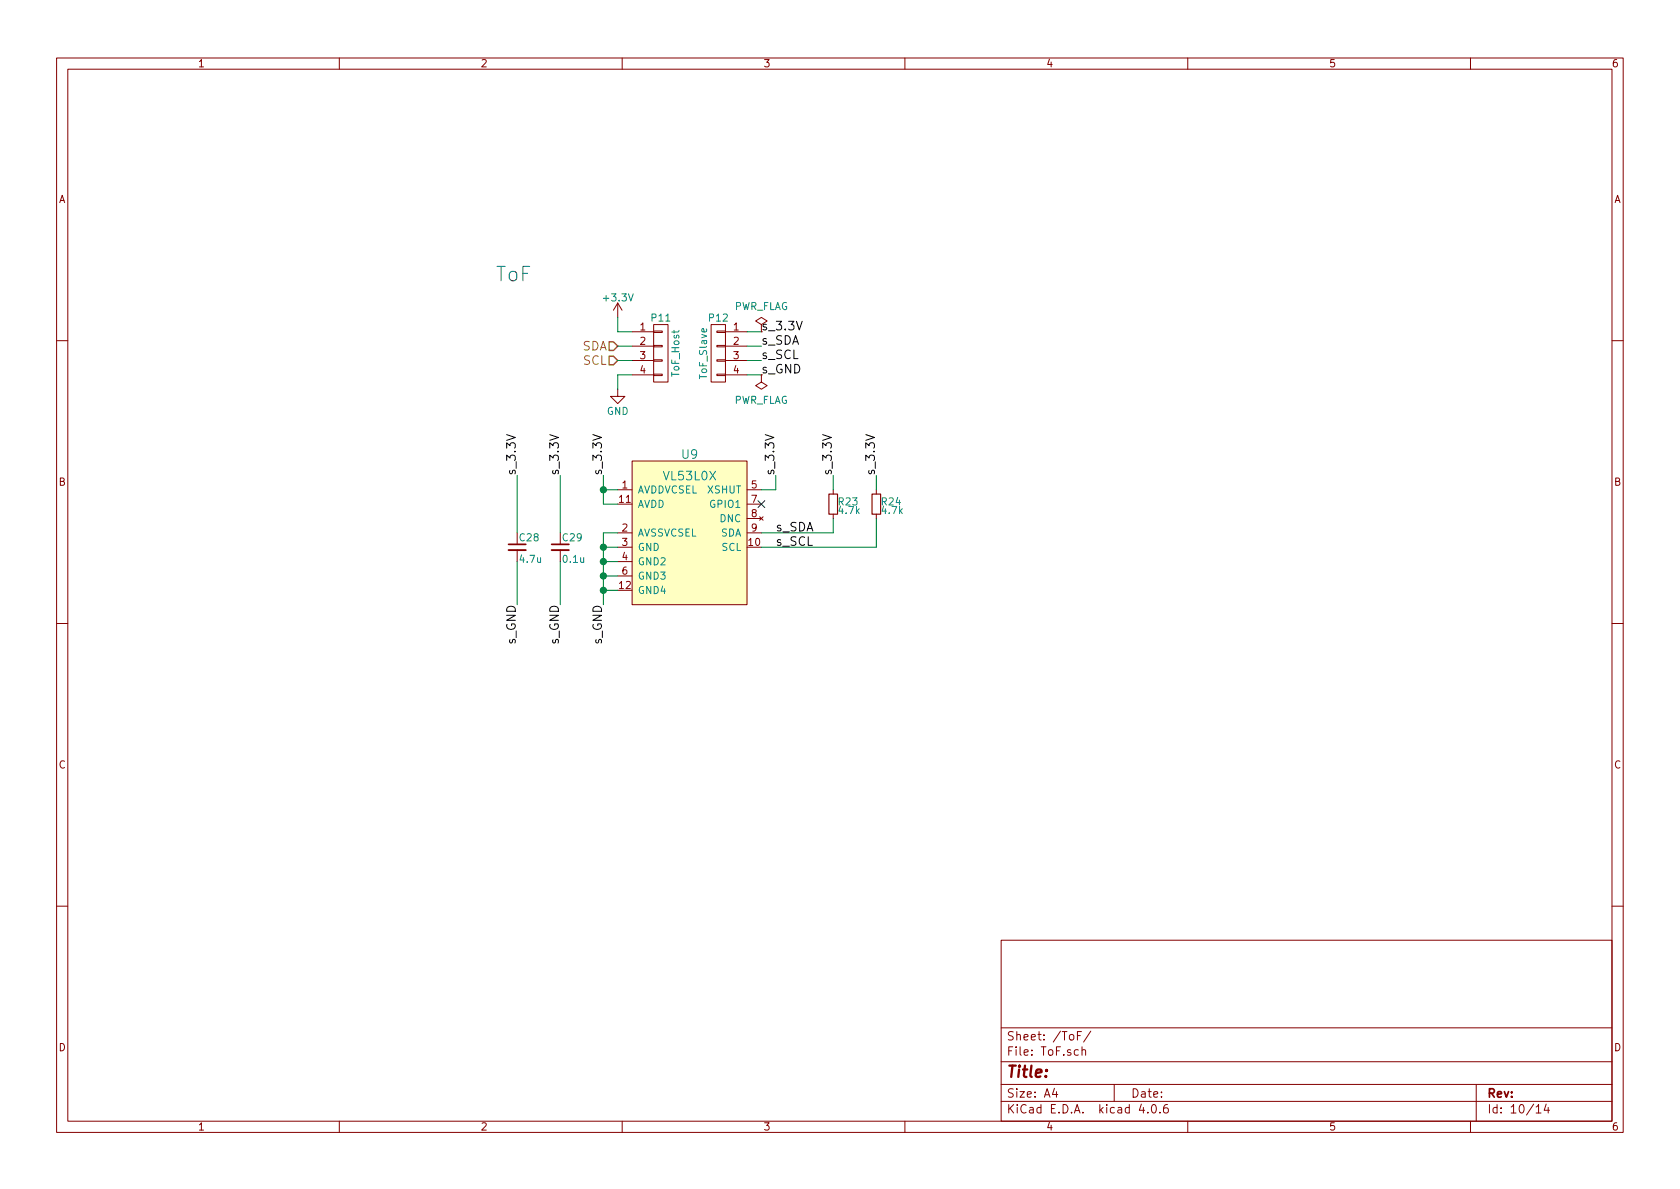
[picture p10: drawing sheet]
EESchema Schematic File Version 2
LIBS:power
LIBS:device
LIBS:transistors
LIBS:conn
LIBS:linear
LIBS:regul
LIBS:74xx
LIBS:cmos4000
LIBS:adc-dac
LIBS:memory
LIBS:xilinx
LIBS:microcontrollers
LIBS:dsp
LIBS:microchip
LIBS:analog_switches
LIBS:motorola
LIBS:texas
LIBS:intel
LIBS:audio
LIBS:interface
LIBS:digital-audio
LIBS:philips
LIBS:display
LIBS:cypress
LIBS:siliconi
LIBS:opto
LIBS:atmel
LIBS:contrib
LIBS:valves
LIBS:KERISE
LIBS:74xgxx
LIBS:ac-dc
LIBS:actel
LIBS:allegro
LIBS:Altera
LIBS:analog_devices
LIBS:battery_management
LIBS:bbd
LIBS:bosch
LIBS:brooktre
LIBS:cmos_ieee
LIBS:dc-dc
LIBS:diode
LIBS:elec-unifil
LIBS:ESD_Protection
LIBS:ftdi
LIBS:gennum
LIBS:graphic
LIBS:hc11
LIBS:ir
LIBS:Lattice
LIBS:leds
LIBS:logo
LIBS:maxim
LIBS:mechanical
LIBS:microchip_dspic33dsc
LIBS:microchip_pic10mcu
LIBS:microchip_pic12mcu
LIBS:microchip_pic16mcu
LIBS:microchip_pic18mcu
LIBS:microchip_pic24mcu
LIBS:microchip_pic32mcu
LIBS:modules
LIBS:motor_drivers
LIBS:motors
LIBS:msp430
LIBS:nordicsemi
LIBS:nxp
LIBS:nxp_armmcu
LIBS:onsemi
LIBS:Oscillators
LIBS:Power_Management
LIBS:powerint
LIBS:pspice
LIBS:references
LIBS:relays
LIBS:rfcom
LIBS:sensors
LIBS:silabs
LIBS:stm8
LIBS:stm32
LIBS:supertex
LIBS:switches
LIBS:transf
LIBS:triac_thyristor
LIBS:ttl_ieee
LIBS:video
LIBS:wiznet
LIBS:Worldsemi
LIBS:Xicor
LIBS:zetex
LIBS:Zilog
LIBS:KERISE-cache
EELAYER 25 0
EELAYER END
$Descr A4 11693 8268
encoding utf-8
Sheet 10 14
Title ""
Date ""
Rev ""
Comp ""
Comment1 ""
Comment2 ""
Comment3 ""
Comment4 ""
$EndDescr
$Comp
L VL53L0X U9
U 1 1
P 4800 3300
F 0 "U9" H 4800 3450 60  0000 C CNN
F 1 "VL53L0X" H 4800 3300 60  0000 C CNN
F 2 "mouse:VL53L0X" H 4800 3300 60  0001 C CNN
F 3 "" H 4800 3300 60  0000 C CNN
	1    4800 3300
	1    0    0    -1  
$EndComp
Wire Wire Line
	4200 3300 4200 3500
Wire Wire Line
	4200 3400 4300 3400
Wire Wire Line
	4200 3500 4300 3500
Connection ~ 4200 3400
Wire Wire Line
	4200 3700 4200 4200
Wire Wire Line
	4200 4100 4300 4100
Wire Wire Line
	4200 4000 4300 4000
Connection ~ 4200 4100
Wire Wire Line
	4200 3900 4300 3900
Connection ~ 4200 4000
Wire Wire Line
	4200 3800 4300 3800
Connection ~ 4200 3900
Wire Wire Line
	4200 3700 4300 3700
Connection ~ 4200 3800
Text HLabel 4300 2400 0    60   Input ~ 0
SDA
Text HLabel 4300 2500 0    60   Input ~ 0
SCL
Wire Wire Line
	5300 3700 5800 3700
Wire Wire Line
	5300 3800 6100 3800
Wire Wire Line
	5400 3400 5300 3400
$Comp
L C_Small C29
U 1 1
P 3900 3800
F 0 "C29" H 3910 3870 50  0000 L CNN
F 1 "0.1u" H 3910 3720 50  0000 L CNN
F 2 "Capacitors_SMD:C_0201" H 3900 3800 50  0001 C CNN
F 3 "" H 3900 3800 50  0000 C CNN
	1    3900 3800
	1    0    0    -1  
$EndComp
$Comp
L C_Small C28
U 1 1
P 3600 3800
F 0 "C28" H 3610 3870 50  0000 L CNN
F 1 "4.7u" H 3610 3720 50  0000 L CNN
F 2 "Capacitors_SMD:C_0402" H 3600 3800 50  0001 C CNN
F 3 "" H 3600 3800 50  0000 C CNN
	1    3600 3800
	1    0    0    -1  
$EndComp
Wire Wire Line
	3600 3300 3600 3700
Wire Wire Line
	3900 3700 3900 3300
Wire Wire Line
	3900 3900 3900 4200
Wire Wire Line
	3600 4200 3600 3900
Text Label 3600 3300 1    60   ~ 0
s_3.3V
Text Label 3900 3300 1    60   ~ 0
s_3.3V
Text Label 4200 3300 1    60   ~ 0
s_3.3V
Text Label 3600 4200 3    60   ~ 0
s_GND
Text Label 3900 4200 3    60   ~ 0
s_GND
Text Label 4200 4200 3    60   ~ 0
s_GND
Text Label 5400 3300 1    60   ~ 0
s_3.3V
Wire Wire Line
	5400 3300 5400 3400
$Comp
L CONN_01X04 P11
U 1 1
P 4600 2450
F 0 "P11" H 4600 2700 50  0000 C CNN
F 1 "ToF_Host" V 4700 2450 50  0000 C CNN
F 2 "mouse:STAND_PR_HOST" H 4600 2450 50  0001 C CNN
F 3 "" H 4600 2450 50  0000 C CNN
	1    4600 2450
	1    0    0    -1  
$EndComp
$Comp
L CONN_01X04 P12
U 1 1
P 5000 2450
F 0 "P12" H 5000 2700 50  0000 C CNN
F 1 "ToF_Slave" V 5100 2450 50  0000 C CNN
F 2 "mouse:STAND_PR_SLAVE" H 5000 2450 50  0001 C CNN
F 3 "" H 5000 2450 50  0000 C CNN
	1    5000 2450
	-1   0    0    -1  
$EndComp
$Comp
L GND #PWR60
U 1 1
P 4300 2700
F 0 "#PWR60" H 4300 2450 50  0001 C CNN
F 1 "GND" H 4300 2550 50  0000 C CNN
F 2 "" H 4300 2700 50  0000 C CNN
F 3 "" H 4300 2700 50  0000 C CNN
	1    4300 2700
	1    0    0    -1  
$EndComp
Wire Wire Line
	4300 2700 4300 2600
Wire Wire Line
	4300 2600 4400 2600
$Comp
L +3.3V #PWR59
U 1 1
P 4300 2200
F 0 "#PWR59" H 4300 2050 50  0001 C CNN
F 1 "+3.3V" H 4300 2340 50  0000 C CNN
F 2 "" H 4300 2200 50  0000 C CNN
F 3 "" H 4300 2200 50  0000 C CNN
	1    4300 2200
	1    0    0    -1  
$EndComp
Wire Wire Line
	4300 2200 4300 2300
Wire Wire Line
	4300 2300 4400 2300
Text Label 5300 2300 0    60   ~ 0
s_3.3V
Text Label 5300 2600 0    60   ~ 0
s_GND
Text Label 5300 2500 0    60   ~ 0
s_SCL
Text Label 5300 2400 0    60   ~ 0
s_SDA
Wire Wire Line
	5300 2400 5200 2400
Wire Wire Line
	5200 2300 5300 2300
Wire Wire Line
	5300 2500 5200 2500
Wire Wire Line
	5200 2600 5300 2600
Text Label 5400 3800 0    60   ~ 0
s_SCL
Text Label 5400 3700 0    60   ~ 0
s_SDA
NoConn ~ 5300 3500
Wire Wire Line
	4400 2400 4300 2400
Wire Wire Line
	4300 2500 4400 2500
Text Notes 3450 1950 0    100  ~ 0
ToF
$Comp
L PWR_FLAG #FLG9
U 1 1
P 5300 2300
F 0 "#FLG9" H 5300 2395 50  0001 C CNN
F 1 "PWR_FLAG" H 5300 2480 50  0000 C CNN
F 2 "" H 5300 2300 50  0000 C CNN
F 3 "" H 5300 2300 50  0000 C CNN
	1    5300 2300
	1    0    0    -1  
$EndComp
$Comp
L PWR_FLAG #FLG10
U 1 1
P 5300 2600
F 0 "#FLG10" H 5300 2695 50  0001 C CNN
F 1 "PWR_FLAG" H 5300 2780 50  0000 C CNN
F 2 "" H 5300 2600 50  0000 C CNN
F 3 "" H 5300 2600 50  0000 C CNN
	1    5300 2600
	-1   0    0    1   
$EndComp
$Comp
L R_Small R23
U 1 1
P 5800 3500
F 0 "R23" H 5830 3520 50  0000 L CNN
F 1 "4.7k" H 5830 3460 50  0000 L CNN
F 2 "Resistors_SMD:R_0201" H 5800 3500 50  0001 C CNN
F 3 "" H 5800 3500 50  0000 C CNN
	1    5800 3500
	1    0    0    -1  
$EndComp
$Comp
L R_Small R24
U 1 1
P 6100 3500
F 0 "R24" H 6130 3520 50  0000 L CNN
F 1 "4.7k" H 6130 3460 50  0000 L CNN
F 2 "Resistors_SMD:R_0201" H 6100 3500 50  0001 C CNN
F 3 "" H 6100 3500 50  0000 C CNN
	1    6100 3500
	1    0    0    -1  
$EndComp
Wire Wire Line
	6100 3800 6100 3600
Wire Wire Line
	5800 3700 5800 3600
Text Label 5800 3300 1    60   ~ 0
s_3.3V
Wire Wire Line
	5800 3300 5800 3400
Text Label 6100 3300 1    60   ~ 0
s_3.3V
Wire Wire Line
	6100 3300 6100 3400
$EndSCHEMATC
